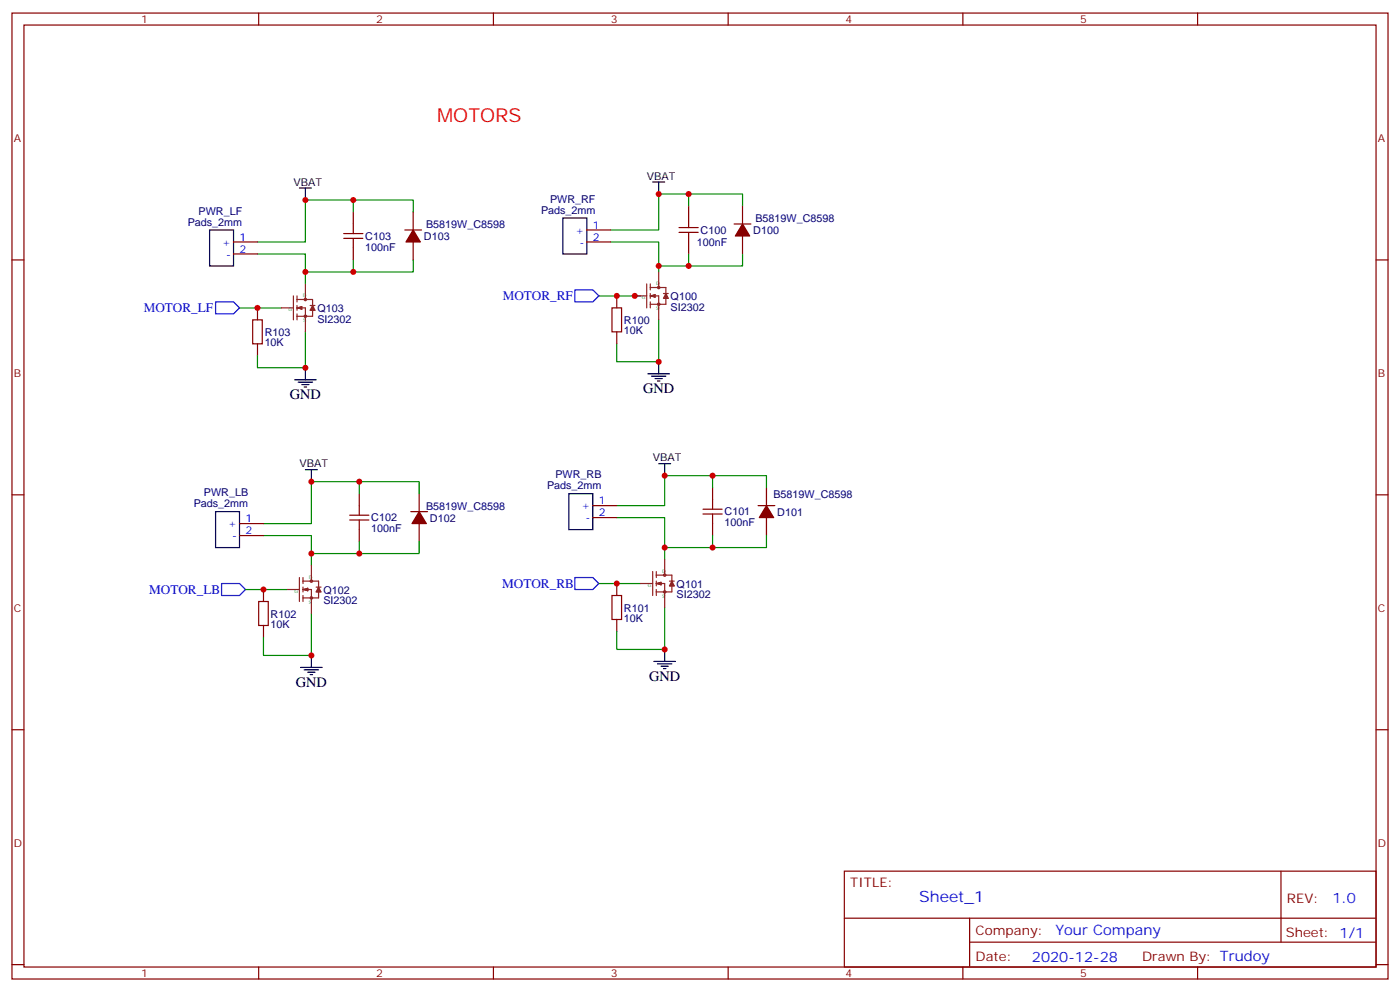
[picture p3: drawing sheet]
<svg xmlns="http://www.w3.org/2000/svg" width="412mm" height="292mm" viewBox="0 0 412 292" stroke-linecap="round" stroke-linejoin="round" font-family="sans-serif">
<g fill="none" stroke="#870000" stroke-width=".35">
<path d="M3.5 3.8h405.4v284.4h-405.4zM7.1 7.4h398.2v277.3h-398.2zM76.2 3.8v3.6M145.3 3.8v3.6M214.5 3.8v3.6M283.6 3.8v3.6M352.8 3.8v3.6M3.5 76.5h3.6M68.8 71.2h7M68.8 74.8h7M101.2 70.2h5.7M101.2 68.8h5.7"/>
<path d="M104.1 62.4v6.4M104.1 70.2v6.3M119.2 67.7h5M121.7 62.4v5.3M121.7 71.2v5.3M172.9 71.2h7M172.9 67.7h7M200 68.4h5.7M200 67h5.7M202.8 60.6v6.4M202.8 68.4v6.4M216.3 65.9h4.9"/>
<path d="M218.7 60.6v5.3M218.7 69.5v5.3M405.3 76.5h3.6M74.4 94.2h2.9v7h-2.9zM75.8 90.6v3.6M180.3 90.6h2.8v7.1h-2.8zM181.7 87.1v3.5M181.7 97.7v3.5M75.8 101.2v3.5M3.5 145.7h3.6M70.6 154.1h7M70.6 157.7h7"/>
<path d="M103 153.1h5.7M103 151.7h5.7M105.8 145.3v6.4M105.8 153.1v6.3M121 150.6h4.9M123.5 145.3v5.3M123.5 154.1v5.3M174.6 148.8h7.1M174.6 152.4h7.1M207.1 151.3h5.6M207.1 149.9h5.6M209.9 143.5v6.4"/>
<path d="M209.9 151.3v6.4M223.3 148.8h4.9M225.8 143.5v5.3M225.8 152.4v5.3M405.3 145.7h3.6M76.2 177.1h2.8v7h-2.8zM77.6 173.5v3.6M180.3 175.3h2.8v7.1h-2.8zM181.7 171.8v3.5M77.6 184.1v3.5M181.7 182.4v3.5M3.5 214.8h3.6"/>
<path d="M405.3 214.8h3.6M248.7 256.4h156.6v28.3h-156.6zM377.3 256.5v20.8M248.7 270.3h156.5M285.6 277.3h119.6M285.6 270.3v14.1M3.5 284h3.6M76.2 284.7v3.5M145.3 284.7v3.5M214.5 284.7v3.5M283.6 284.7v3.5M352.8 284.7v3.5"/>
<path d="M405.3 284h3.6"/>
</g>
<g fill="none" stroke="#008700" stroke-width=".35">
<path d="M104.1 58.9h17.6v3.5M202.8 57.1v3.5M75.8 74.8h14.2v5.2M104.1 62.4v-3.5h-14.1v12.3h-14.2M104.1 76.5v3.5h-14.1v3.6M121.7 76.5v3.5h-17.6M179.9 71.2h14.1v8.8M202.8 74.8v3.5M218.7 60.6v-3.5h-24.7v10.6h-14.1M218.7 74.8v3.5h-24.7M70.6 90.6h12.3M90 97.7v10.6h-14.2v-3.6"/>
<path d="M176.4 87.1h12.3M194 94.2v12.3h-12.3v-5.3M77.6 157.7h14.1v5.2M105.8 141.8h17.7v3.5M105.8 145.3v-3.5h-14.1v12.3h-14.1M105.8 159.4v3.5h-14.1v3.6M123.5 159.4v3.5h-17.7M181.7 152.4h14.1v8.8M209.9 140h15.9v3.5M209.9 143.5v-3.5h-14.1v8.8h-14.1M209.9 157.7v3.5h-14.1v3.5M225.8 157.7v3.5h-15.9"/>
<path d="M72.3 173.5h12.4M176.4 171.8h12.3M195.8 178.8v12.4h-14.1v-5.3M91.7 180.6v12.3h-14.1v-5.3"/>
</g>
<g fill="none" stroke="#000" stroke-width=".35">
<path d="M88.2 55.4h3.5M90 55.4v3.5M192.3 53.6h3.5M194 53.6v3.5M61.7 67.7h7.1v10.6h-7.1zM165.8 64.2h7.1v10.6h-7.1zM86.8 111.8h6.3M87.8 112.5h4.3M88.9 113.2h2.1M89.6 113.9h.7M90 108.3v3.5M190.9 110h6.3"/>
<path d="M191.9 110.7h4.2M193 111.4h2.1M193.7 112.1h.7M194 106.5v3.5M90 138.3h3.5M91.7 138.3v3.5M194 136.5h3.6M195.8 136.5v3.5M63.5 150.6h7.1v10.6h-7.1zM167.6 145.3h7v10.6h-7zM88.5 196.5h6.4M89.6 197.2h4.2"/>
<path d="M90.7 197.9h2.1M91.4 198.6h.7M91.7 192.9v3.6M192.6 194.7h6.4M193.7 195.4h4.2M194.7 196.1h2.1M195.4 196.8h.7M195.8 191.2v3.5"/>
</g>
<g fill="#870000" stroke="#870000" stroke-width=".35">
<path d="M218.7 65.9l2.1 3.6h-4.2z"/>
<path d="M225.8 148.8l2.1 3.6h-4.2z"/>
<path d="M123.5 150.6l2.1 3.5h-4.2z"/>
<path d="M121.7 67.7l2.1 3.5h-4.2z"/>
</g>
<path d="M63.5 88.9h5.3l1.8 1.7-1.8 1.8h-5.3zM169.3 85.3h5.3l1.8 1.8-1.8 1.8h-5.3zM65.3 171.8h5.3l1.7 1.7-1.7 1.8h-5.3zM169.3 170h5.3l1.8 1.8-1.8 1.7h-5.3z" fill="none" stroke="#00f" stroke-width=".35"/>
<g fill="none" stroke="#8c2424" stroke-width=".35">
<path d="M82.9 90.6h3.5M86.4 87.1v7.1M87.5 88.2h4.6v2.4M87.5 90.6h2.5v7.1M87.5 87.1v1.8M87.5 89.9v1.4M87.5 92.4v1.8M87.5 90.6l1.4 .4M88.2 90.6l.7 .4M88.9 90.3l-1.4 .3M88.9 90.3v.7M88.9 90.3l-1.1 .3 1.1 .4"/>
<path d="M90 83.6v4.6M91.4 89.9h1.4M92.1 91v2.1h-4.6M92.1 89.9l.7 1.4h-1.4zM92.1 90.6l.3 .7M92.1 90.6l-.4 .7M92.1 90.6l.3 .4M92.1 90.6l-.4 .4M187 87.1h3.5M190.5 83.6v7M191.6 84.6h4.5v2.5M191.6 87.1h2.4v7.1"/>
<path d="M191.6 83.6v1.7M191.6 86.4v1.4M191.6 88.9v1.7M191.6 87.1l1.4 .4M192.3 87.1l.7 .4M193 86.7l-1.4 .4M193 86.7v.8M193 86.7l-1.1 .4 1.1 .4M194 80v4.6M195.4 86.4h1.4M196.1 87.5v2.1h-4.5M196.1 86.4l.7 1.4h-1.4z"/>
<path d="M196.1 87.1l.4 .7M196.1 87.1l-.3 .7M196.1 87.1l.4 .4M196.1 87.1l-.3 .4M84.7 173.5h3.5M88.2 170v7.1M89.3 171.1h4.5v2.4M89.3 173.5h2.4v7.1M89.3 170v1.8M89.3 172.8v1.4M89.3 175.3v1.8M89.3 173.5l1.4 .4"/>
<path d="M90 173.5l.7 .4M90.7 173.2l-1.4 .3M90.7 173.2v.7M90.7 173.2l-1.1 .3 1.1 .4M91.7 166.5v4.6M93.1 172.8h1.4M93.8 172.8l.7 1.4h-1.4zM93.8 173.9v2.1h-4.5M93.8 173.5l.4 .7M93.8 173.5l-.3 .7M93.8 173.5l.4 .4M93.8 173.5l-.3 .4"/>
<path d="M188.7 171.8h3.6M192.3 168.2v7.1M193.3 169.3h4.6v2.5M193.3 171.8h2.5v7M193.3 168.2v1.8M193.3 171.1v1.4M193.3 173.5v1.8M193.3 171.8l1.4 .3M194 171.8l.7 .3M194.7 171.4l-1.4 .4M194.7 171.4v.7M194.7 171.4l-1 .4 1 .3"/>
<path d="M195.8 164.7v4.6M197.2 171.1h1.4M197.9 172.1v2.1h-4.6M197.9 171.1l.7 1.4h-1.4zM197.9 171.8l.4 .7M197.9 171.8l-.3 .7M197.9 171.8l.4 .3M197.9 171.8l-.3 .3"/>
<circle cx="90" cy="93.1" r=".35"/>
<circle cx="90" cy="88.2" r=".35"/>
<circle cx="194" cy="84.6" r=".35"/>
<circle cx="194" cy="89.6" r=".35"/>
<circle cx="91.7" cy="176" r=".35"/>
<circle cx="91.7" cy="171.1" r=".35"/>
<circle cx="195.8" cy="174.2" r=".35"/>
<circle cx="195.8" cy="169.3" r=".35"/>
</g>
<g fill="#c00">
<circle cx="91.7" cy="192.9" r=".88"/>
<circle cx="195.8" cy="191.2" r=".88"/>
<circle cx="194" cy="106.5" r=".88"/>
<circle cx="90" cy="108.3" r=".88"/>
<circle cx="181.7" cy="87.1" r=".88"/>
<circle cx="195.8" cy="161.2" r=".88"/>
<circle cx="195.8" cy="140" r=".88"/>
<circle cx="181.7" cy="171.8" r=".88"/>
<circle cx="209.9" cy="161.2" r=".88"/>
<circle cx="209.9" cy="140" r=".88"/>
<circle cx="91.7" cy="162.9" r=".88"/>
<circle cx="91.7" cy="141.8" r=".88"/>
<circle cx="77.6" cy="173.5" r=".88"/>
<circle cx="105.8" cy="162.9" r=".88"/>
<circle cx="105.8" cy="141.8" r=".88"/>
<circle cx="90" cy="80" r=".88"/>
<circle cx="90" cy="58.9" r=".88"/>
<circle cx="75.8" cy="90.6" r=".88"/>
<circle cx="104.1" cy="80" r=".88"/>
<circle cx="104.1" cy="58.9" r=".88"/>
<circle cx="194" cy="57.1" r=".88"/>
<circle cx="202.8" cy="57.1" r=".88"/>
<circle cx="194" cy="78.3" r=".88"/>
<circle cx="202.8" cy="78.3" r=".88"/>
<circle cx="187" cy="87.1" r=".88"/>
</g>
<text font-size="5.6" fill="#f00" x="128.8" y="35.9">MOTORS</text>
<text font-size="4.6" fill="#00f" x="270.8" y="265.5">Sheet_1</text>
<g font-size="4.2">
<text x="85.4" y="117.4">GND</text>
<text x="189.4" y="115.7">GND</text>
<text x="87.1" y="202.1">GND</text>
<text x="191.2" y="200.3">GND</text>
</g>
<g font-size="4.2" fill="#00f">
<text x="392.5" y="265.7">1.0</text>
<text x="310.9" y="275.3">Your Company</text>
<text x="304" y="283.1">2020-12-28</text>
</g>
<g font-size="3.9" fill="#00f">
<text x="148.1" y="88.4">MOTOR_RF</text>
<text x="42.3" y="91.9">MOTOR_LF</text>
<text x="147.9" y="173.1">MOTOR_RB</text>
<text x="43.9" y="174.8">MOTOR_LB</text>
</g>
<g font-size="3.9" fill="#800">
<text x="250.5" y="261">TITLE:</text>
<text x="379.1" y="265.7">REV:</text>
<text x="287.4" y="275.2">Company:</text>
<text x="378.7" y="275.8">Sheet: 1/1</text>
<text x="287.4" y="282.9">Date:</text>
<text x="336.4" y="283">Drawn By: Trudoy</text>
</g>
<g font-size="3.2" fill="#800">
<text x="41.6" y="6.8">1</text>
<text x="110.8" y="6.8">2</text>
<text x="179.9" y="6.8">3</text>
<text x="249.1" y="6.8">4</text>
<text x="318.2" y="6.8">5</text>
<text x="4.1" y="41.9">A</text>
<text x="405.9" y="41.9">A</text>
<text x="4.1" y="111.1">B</text>
<text x="405.9" y="111.1">B</text>
<text x="4.1" y="180.2">C</text>
<text x="405.9" y="180.2">C</text>
<text x="4.1" y="249.4">D</text>
<text x="405.9" y="249.4">D</text>
<text x="41.6" y="287.7">1</text>
<text x="110.8" y="287.7">2</text>
<text x="179.9" y="287.7">3</text>
<text x="249.1" y="287.7">4</text>
<text x="318.2" y="287.7">5</text>
</g>
<g font-size="3.2">
<text x="190.5" y="52.9">VBAT</text>
<text x="86.4" y="54.6">VBAT</text>
<text x="88.2" y="137.5">VBAT</text>
<text x="192.3" y="135.8">VBAT</text>
</g>
<g font-size="3.2" fill="#000080">
<text x="162" y="59.7">PWR_RF</text>
<text x="58.5" y="63.2">PWR_LF</text>
<text x="159.4" y="62.9">Pads_2mm</text>
<text x="222.5" y="65.4">B5819W_C8598</text>
<text x="55.3" y="66.4">Pads_2mm</text>
<text x="107.6" y="70.6">C103</text>
<text x="124.9" y="70.7">D103</text>
<text x="125.5" y="67.1">B5819W_C8598</text>
<text x="206.4" y="68.8">C100</text>
<text x="221.9" y="68.9">D100</text>
<text x="107.6" y="73.8">100nF</text>
<text x="205.2" y="72.4">100nF</text>
<text x="197.6" y="88.4">Q100</text>
<text x="93.5" y="94.9">SI2302</text>
<text x="93.5" y="91.9">Q103</text>
<text x="183.8" y="95.4">R100</text>
<text x="197.6" y="91.4">SI2302</text>
<text x="78" y="102">10K</text>
<text x="78" y="98.9">R103</text>
<text x="183.8" y="98.4">10K</text>
<text x="163.6" y="140.8">PWR_RB</text>
<text x="57.1" y="149.3">Pads_2mm</text>
<text x="60.1" y="146.1">PWR_LB</text>
<text x="161.1" y="144">Pads_2mm</text>
<text x="227.8" y="146.5">B5819W_C8598</text>
<text x="109.4" y="153.5">C102</text>
<text x="125.5" y="150">B5819W_C8598</text>
<text x="126.6" y="153.6">D102</text>
<text x="213.4" y="154.9">100nF</text>
<text x="213.4" y="151.7">C101</text>
<text x="229" y="151.8">D101</text>
<text x="109.4" y="156.7">100nF</text>
<text x="199.3" y="173">Q101</text>
<text x="95.2" y="177.8">SI2302</text>
<text x="95.2" y="174.8">Q102</text>
<text x="199.3" y="176.1">SI2302</text>
<text x="79.7" y="184.9">10K</text>
<text x="79.7" y="181.8">R102</text>
<text x="183.8" y="183.1">10K</text>
<text x="183.8" y="180">R101</text>
</g>
<g font-size="3.2" fill="#00f">
<text x="70.6" y="70.9">1</text>
<text x="169.6" y="68.8">+</text>
<text x="174.6" y="67.3">1</text>
<text x="174.6" y="70.9">2</text>
<text x="65.5" y="72.3">+</text>
<text x="66.6" y="75.8">-</text>
<text x="70.6" y="74.4">2</text>
<text x="170.7" y="72.3">-</text>
<text x="171.3" y="149.9">+</text>
<text x="176.4" y="148.5">1</text>
<text x="67.3" y="155.2">+</text>
<text x="72.3" y="153.8">1</text>
<text x="172.5" y="153.4">-</text>
<text x="176.4" y="152">2</text>
<text x="68.4" y="158.7">-</text>
<text x="72.3" y="157.3">2</text>
</g>
<g font-size="1.4" fill="#238d23">
<text x="193.3" y="83.9">D</text>
<text x="89.2" y="87.5">D</text>
<text x="189.1" y="88.2">G</text>
<text x="85" y="91.7">G</text>
<text x="89.3" y="94.9">S</text>
<text x="193.3" y="91.3">S</text>
<text x="91" y="170.4">D</text>
<text x="190.8" y="172.8">G</text>
<text x="195.1" y="168.6">D</text>
<text x="86.8" y="174.6">G</text>
<text x="91" y="177.8">S</text>
<text x="195.1" y="176">S</text>
</g>
</svg>
